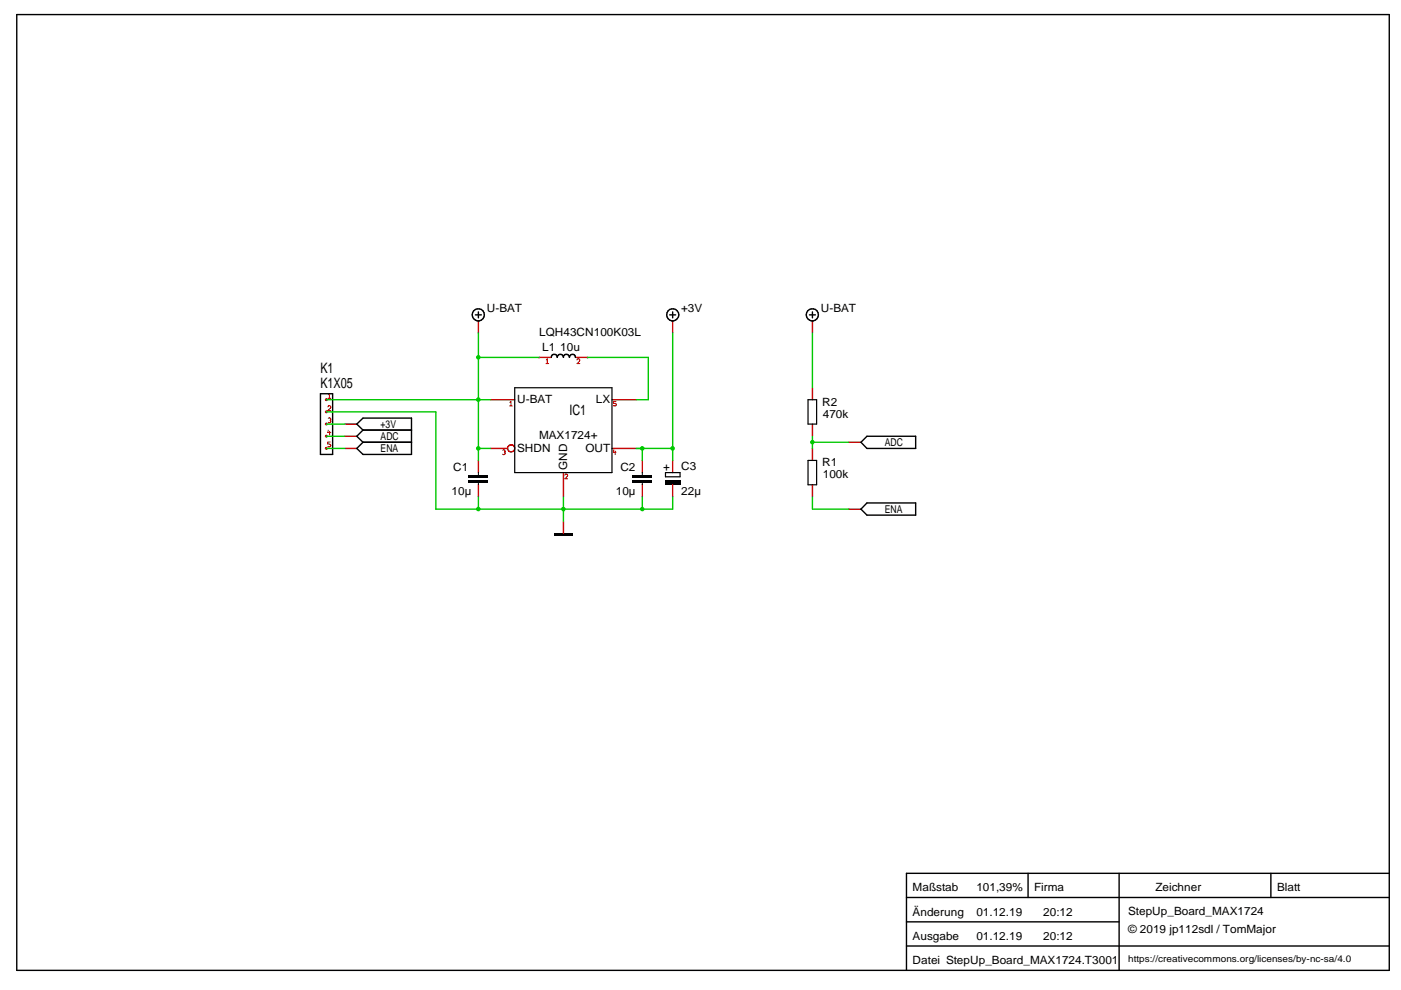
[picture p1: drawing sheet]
<svg xmlns="http://www.w3.org/2000/svg" width="297mm" height="210mm" viewBox="0 0 297 210" stroke-linecap="round" stroke-linejoin="round" font-family="sans-serif">
<path d="M172.3 68v2.6M73.1 95.1h2.5M73.1 92.5h2.5M73.1 89.9h2.5M172.3 82.2v2.6M172.3 89.9v2.6M172.3 95.1v2.5M180 93.8h2.5M172.3 102.8v2.6M180 107.9h2.5" fill="none" stroke="#c80000" stroke-width=".3"/>
<g fill="none" stroke="#000001" stroke-width=".3">
<path d="M171.6 66.8h1.3M172.3 66.1v1.3M77 91.2l-1.4-1.3 1.4-1.3h10.2v7.8h-10.2l-1.4-1.3 1.4-1.3M77 93.8h10.2M77 91.2l-1.4 1.3 1.4 1.3M77 91.2h10.2M182.5 93.8l1.3-1.3h10.3v2.6h-10.3zM183.8 106.6h10.3v2.6h-10.3l-1.3-1.3z"/>
<circle cx="172.2" cy="66.8" r="1.3"/>
</g>
<path d="M171.3 97.6h1.8v5.2h-1.8zM171.3 84.8h1.8v5.1h-1.8z" fill="none" stroke="#000001" stroke-width=".25"/>
<circle cx="69.2" cy="95.1" r=".32" fill="#c80000"/>
<path d="M70.1 93.7h-.6v.4l.6 .1v.3a.39 .39 0 0 1-.6 .2" fill="none" stroke="#c80000" stroke-width=".21"/>
<circle cx="69.2" cy="92.5" r=".32" fill="#c80000"/>
<path d="M69.6 91.2l-.1 .5h.6M69.9 91.4v.8" fill="none" stroke="#c80000" stroke-width=".21"/>
<circle cx="69.2" cy="89.9" r=".32" fill="#c80000"/>
<path d="M69.6 88.7a.32 .32 0 0 1 .4-.1 .32 .32 0 0 1 .1 .3v.2M70 89.1h.1M70.1 89.1v.3a.33 .33 0 0 1-.5 .1" fill="none" stroke="#c80000" stroke-width=".21"/>
<circle cx="69.2" cy="87.3" r=".32" fill="#c80000"/>
<path d="M69.5 86.3a.32 .32 0 0 1 .4-.3 .32 .32 0 0 1 .2 .4l-.6 .6h.6" fill="none" stroke="#c80000" stroke-width=".21"/>
<circle cx="69.2" cy="84.7" r=".32" fill="#c80000"/>
<path d="M115.7 77.1h.6M115.8 76.3l.2-.2v1M122.3 76.3l.3-.2 .2 .1v.4l-.5 .5h.6M69.5 84.5h.6M69.6 83.7l.2-.3v1.1" fill="none" stroke="#c80000" stroke-width=".21"/>
<g fill="none" stroke="#000001" stroke-width=".3">
<path d="M100.8 66.8h1.3M101.4 66.1v1.3M116.9 75.8a.64 .64 0 0 1 .6-.7 .64 .64 0 0 1 .6 .7 .66 .66 0 0 1 .7-.7 .66 .66 0 0 1 .7 .7 .64 .64 0 0 1 .6-.7 .64 .64 0 0 1 .6 .7 .64 .64 0 0 1 .7-.7 .64 .64 0 0 1 .6 .7M67.9 83.5h2.6v12.9h-2.6z"/>
<circle cx="101.4" cy="66.8" r="1.3"/>
</g>
<path d="M101.4 68v2.6M114.3 75.8h2.6M122 75.8h2.6" fill="none" stroke="#c80000" stroke-width=".3"/>
<path d="M117.5 113.1h3.9v.6h-3.9z" fill-rule="evenodd" fill="#000001"/>
<path d="M142.6 68v2.6M119.5 110.5v2.6" fill="none" stroke="#c80000" stroke-width=".3"/>
<g fill="none" stroke="#000001" stroke-width=".3">
<path d="M142 66.8h1.3M142.6 66.1v1.3"/>
<circle cx="142.6" cy="66.8" r="1.3"/>
</g>
<path d="M141 101.9h3.3v.9h-3.3z" fill-rule="evenodd" fill="#000001"/>
<path d="M142.6 97.6v2.6M142.6 102.8v2.6" fill="none" stroke="#c80000" stroke-width=".3"/>
<path d="M141.1 100.2h3.1v.9h-3.1z" fill="none" stroke="#000001" stroke-width=".25"/>
<g fill="#000001">
<path d="M134.1 101.8h4.2v.5h-4.2z" fill-rule="evenodd"/>
<path d="M134.1 100.7h4.2v.6h-4.2z" fill-rule="evenodd"/>
</g>
<path d="M136.2 97.6v2.6M136.2 102.8v2.6" fill="none" stroke="#c80000" stroke-width=".3"/>
<path d="M136.2 100.2v.5M136.2 102.3v.5" fill="none" stroke="#000001" stroke-width=".21"/>
<g fill="#000001">
<path d="M99.4 101.8h4.1v.5h-4.1z" fill-rule="evenodd"/>
<path d="M99.4 100.7h4.1v.6h-4.1z" fill-rule="evenodd"/>
</g>
<g fill="none" stroke="#c80000" stroke-width=".3">
<path d="M101.4 97.6v2.6M104 95.1h3.6M104 84.8h5.1M129.7 95.1h5.2M129.7 84.8h5.2M101.4 102.8v2.6M119.5 100.2v5.2"/>
<circle cx="108.4" cy="95.1" r=".76"/>
</g>
<path d="M101.4 100.2v.5M101.4 102.3v.5" fill="none" stroke="#000001" stroke-width=".21"/>
<path d="M106.5 95.5h.5v.4M106.9 95.9h.1M107 95.9v.4h-.5M108 86.1h.6M108.1 85.3l.2-.2v1M130.1 95.4l-.1 .5h.6M130.4 95.6v.8M130.6 85.1h-.6v.4h.4l.2 .3v.2h-.6M119.8 100.8l.2-.3 .3 .1v.4l-.5 .5h.6" fill="none" stroke="#c80000" stroke-width=".21"/>
<path d="M109.1 82.2h20.6v18h-20.6z" fill="none" stroke="#000001" stroke-width=".25"/>
<path d="M3.6 3.1h291v202.6h-291zM192.2 195.5h45.1M192.2 190.3h102.4M218 185.2v5.1M237.3 185.2v20.5M269.4 185.2v5.1M294.6 185.2h-102.4v20.5M192.2 200.6h102.4" fill="none" stroke="#000001" stroke-width=".3"/>
<path d="M69.2 95.1h3.9M69.2 92.5h3.9M172.3 105.4v2.5h7.7" fill="none" stroke="#00c800" stroke-width=".3"/>
<circle cx="172.2" cy="93.7" r=".49" fill="#00c800"/>
<path d="M142.6 70.6v24.5M69.2 89.9h3.9M134.9 95.1h1.3M172.3 92.5v2.6M172.3 93.8h7.7" fill="none" stroke="#00c800" stroke-width=".3"/>
<circle cx="136.2" cy="95.1" r=".49" fill="#00c800"/>
<path d="M134.9 95.1h7.7v2.5M136.2 95.1v2.5" fill="none" stroke="#00c800" stroke-width=".3"/>
<circle cx="142.6" cy="95.1" r=".49" fill="#00c800"/>
<path d="M114.3 75.8h.1" fill="none" stroke="#f0f" stroke-width=".3"/>
<path d="M101.4 75.8h12.9M172.3 70.6v11.6M69.2 84.8h32.2" fill="none" stroke="#00c800" stroke-width=".3"/>
<circle cx="101.4" cy="75.8" r=".49" fill="#00c800"/>
<path d="M101.4 70.6v5.2" fill="none" stroke="#00c800" stroke-width=".3"/>
<circle cx="101.4" cy="95.1" r=".49" fill="#00c800"/>
<path d="M101.4 95.1v2.5" fill="none" stroke="#00c800" stroke-width=".3"/>
<circle cx="101.4" cy="84.7" r=".49" fill="#00c800"/>
<path d="M101.4 75.8v19.3h2.6M124.6 75.8h12.9v9h-2.6M69.2 87.3h23.2v20.6h9M101.4 84.8h2.6M136.2 105.4v2.5M142.6 105.4v2.5" fill="none" stroke="#00c800" stroke-width=".3"/>
<path d="M124.6 75.8h.1" fill="none" stroke="#f0f" stroke-width=".3"/>
<g fill="#00c800">
<circle cx="101.4" cy="107.9" r=".49"/>
<circle cx="136.2" cy="107.9" r=".49"/>
</g>
<path d="M119.5 107.9h23.1" fill="none" stroke="#00c800" stroke-width=".3"/>
<circle cx="119.4" cy="107.9" r=".49" fill="#00c800"/>
<path d="M101.4 105.4v2.5h18.1M119.5 105.4v5.1" fill="none" stroke="#00c800" stroke-width=".3"/>
<g font-size="3" fill="#000001">
<text x="67.9" y="79">K1</text>
<text x="67.9" y="82.2">K1X05</text>
<text x="120.7" y="88">IC1</text>
</g>
<g font-size="2.4" fill="#000001">
<text x="103.2" y="66.2">U-BAT</text>
<text x="114.3" y="71.2">LQH43CN100K03L</text>
<text x="144.4" y="66.2">+3V</text>
<text x="174" y="66.2">U-BAT</text>
<text x="114.9" y="74.5">L1</text>
<text x="118.8" y="74.5">10u</text>
<text x="109.6" y="85.5">U-BAT</text>
<text x="126.4" y="85.5">LX</text>
<text x="174.3" y="86">R2</text>
<text x="174.5" y="88.6">470k</text>
<text x="109.6" y="95.8">SHDN</text>
<text x="114.3" y="93.1">MAX1724+</text>
<text x="124.1" y="95.8">OUT</text>
<text x="96.1" y="99.8">C1</text>
<text x="120.2" y="99.7" transform="rotate(-90 120.2 99.7)">GND</text>
<text x="131.5" y="99.8">C2</text>
<text x="142" y="99.8" transform="rotate(-90 142 99.8)">+</text>
<text x="144.4" y="99.7">C3</text>
<text x="174.3" y="98.9">R1</text>
<text x="174.5" y="101.4">100k</text>
<text x="95.8" y="105">10µ</text>
<text x="130.6" y="105">10µ</text>
<text x="144.4" y="104.9">22µ</text>
<text x="193.5" y="189">Maßstab</text>
<text x="207" y="189">101,39%</text>
<text x="219.2" y="189">Firma</text>
<text x="245" y="189">Zeichner</text>
<text x="270.8" y="189">Blatt</text>
<text x="193.5" y="194.1">Änderung</text>
<text x="207" y="194.1">01.12.19</text>
<text x="221.2" y="194.1">20:12</text>
<text x="239.2" y="197.8">© 2019 jp112sdl / TomMajor</text>
<text x="239.2" y="194.1">StepUp_Board_MAX1724</text>
<text x="193.5" y="199.3">Ausgabe</text>
<text x="207" y="199.3">01.12.19</text>
<text x="221.2" y="199.3">20:12</text>
<text x="193.5" y="204.5">Datei StepUp_Board_MAX1724.T3001</text>
</g>
<g font-size="2.3" fill="#000001">
<text x="80.7" y="95.8">ENA</text>
<text x="80.7" y="93.3">ADC</text>
<text x="80.7" y="90.7">+3V</text>
<text x="187.6" y="94.5">ADC</text>
<text x="187.6" y="108.7">ENA</text>
</g>
<text font-size="2" fill="#000001" x="239.2" y="204">https://creativecommons.org/licenses/by-nc-sa/4.0</text>
</svg>
